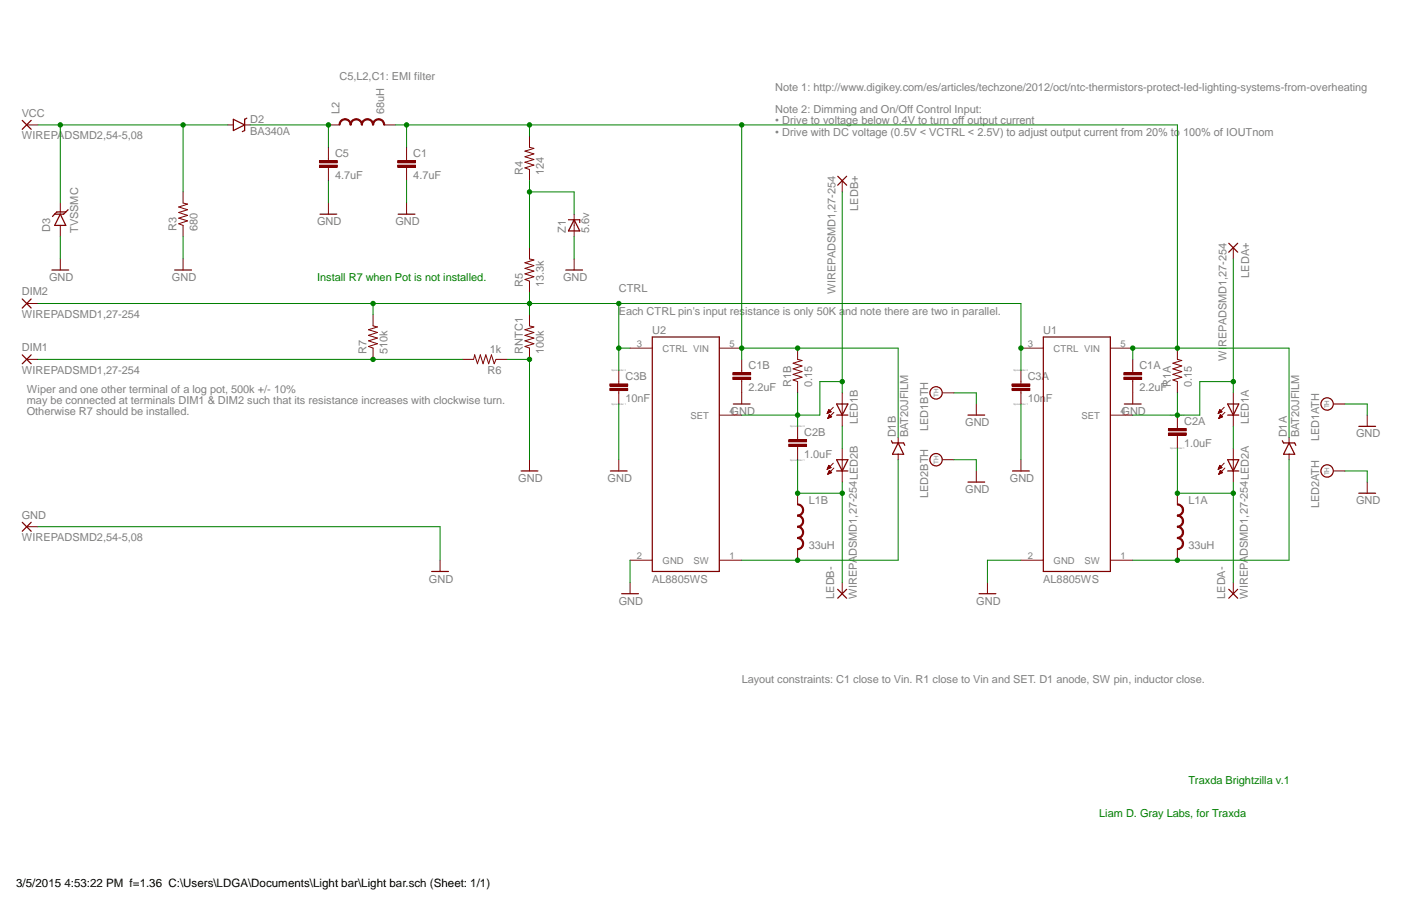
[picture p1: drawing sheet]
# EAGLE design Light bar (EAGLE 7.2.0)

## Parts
C1  4.7uF  CAP1210  [1210]
C1A  2.2uF  2.2UF-25V-+80/-20(0805)  [0805]
C1B  2.2uF  2.2UF-25V-+80/-20(0805)  [0805]
C2A  1.0uF  1.0UF-25V-+80/-20(0805)  [0805]
C2B  1.0uF  1.0UF-25V-+80/-20(0805)  [0805]
C3A  10nF  10NF/10000PF-50V-10%(0603)  [0603-CAP]
C3B  10nF  CAP0603-CAP  [0603-CAP]
C5  4.7uF  CAP1210  [1210]
D1A  BAT20JFILM  [SOD-323]
D1B  BAT20JFILM  [SOD-323]
D2  BA340A  B340A  [SMA-DIODE]
D3  TVSSMC  [SMC]
DIM1  WIREPADSMD1,27-254  [SMD1,27-2,54]
DIM2  WIREPADSMD1,27-254  [SMD1,27-2,54]
GND  WIREPADSMD2,54-5,08  [SMD2,54-5,08]
L1A  33uH  INDUCTORNR6045T330MYUDEN_NR6045  [NR6045]
L1B  33uH  INDUCTORNR6045T330MYUDEN_NR6045  [NR6045]
L2  68uH  INDUCTORBOURNS_SRR1260  [SRR1260]
LED1A  LUXEON_REBEL  [LUXEON_REBEL_32MIL12MIL]
LED1B  LUXEON_REBEL  [LUXEON_REBEL_32MIL12MIL]
LED2A  LUXEON_REBEL  [LUXEON_REBEL_32MIL12MIL]
LED2B  LUXEON_REBEL  [LUXEON_REBEL_32MIL12MIL]
LEDA+  WIREPADSMD1,27-254  [SMD1,27-2,54]
LEDA-  WIREPADSMD1,27-254  [SMD1,27-2,54]
LEDB+  WIREPADSMD1,27-254  [SMD1,27-2,54]
LEDB-  WIREPADSMD1,27-254  [SMD1,27-2,54]
R1A  0.15  0.3OHM-1/8W-1%(0805)  [0805]
R1B  0.15  0.3OHM-1/8W-1%(0805)  [0805]
R3  680  RESISTOR2512  [R2512]
R4  124  R-US_R1210  [R1210]
R5  13.3k  R-US_R0805  [R0805]
R6  1k  RESISTOR0603-RES  [0603-RES]
R7  510k  RESISTOR0805-RES  [0805]
RNTC1  100k  RESISTOR0603-RES  [0603-RES]
U1  AL8805WS  AL8805  [SOT23-5]
U2  AL8805WS  AL8805  [SOT23-5]
VCC  WIREPADSMD2,54-5,08  [SMD2,54-5,08]
Z1  5.6v  ZENER-DIODESOD80C  [SOD80C]

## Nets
CTRL: C3A.1 C3B.1 DIM2.1(P) R5.1 R7.2 RNTC1.2 U1.3(CTRL) U2.3(CTRL)
GND: C1.2 C1A.2 C1B.2 C3A.2 C3B.2 C5.2 D3.A GND.1(P) LED1A.TH LED1A.TH@1(TH) LED1A.TH@2(TH) LED1A.TH@3(TH) LED1A.TH@4(TH) LED1B.TH LED1B.TH@1(TH) LED1B.TH@2(TH) LED1B.TH@3(TH) LED1B.TH@4(TH) LED2A.TH LED2A.TH@1(TH) LED2A.TH@2(TH) LED2A.TH@3(TH) LED2A.TH@4(TH) LED2B.TH LED2B.TH@1(TH) LED2B.TH@2(TH) LED2B.TH@3(TH) LED2B.TH@4(TH) R3.1 R6.1 RNTC1.1 U1.2(GND) U2.2(GND) Z1.A
N$1: DIM1.1(P) R6.2 R7.1
N$2: R4.1 R5.2 Z1.C
N$3: LED1B.C LED1B.C@1(C) LED2B.A LED2B.A@1(A)
N$4: LED1A.C LED1A.C@1(C) LED2A.A LED2A.A@1(A)
N$5: C5.1 D2.C L2.1
N$6: C2A.2 L1A.1 LED2A.C LED2A.C@1(C) LEDA-.1(P)
N$8: C2B.2 L1B.1 LED2B.C LED2B.C@1(C) LEDB-.1(P)
SET1: C2A.1 LED1A.A LED1A.A@1(A) LEDA+.1(P) R1A.1 U1.4(SET)
SET2: C2B.1 LED1B.A LED1B.A@1(A) LEDB+.1(P) R1B.1 U2.4(SET)
SW1: D1A.A L1A.2 U1.1(SW)
SW2: D1B.A L1B.2 U2.1(SW)
VCC: D2.A D3.C R3.2 VCC.1(P)
VIN: C1.1 C1A.1 C1B.1 D1A.C D1B.C L2.2 R1A.2 R1B.2 R4.2 U1.5(VIN) U2.5(VIN)

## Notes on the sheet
- C5,L2,C1: EMI filter
- Note 1: http://www.digikey.com/es/articles/techzone/2012/oct/ntc-thermistors-protect-led-lighting-systems-from-overheating
- Note 2: Dimming and On/Off Control Input:
  • Drive to voltage below 0.4V to turn off output current
  • Drive with DC voltage (0.5V < VCTRL < 2.5V) to adjust output current from 20% to 100% of IOUTnom
- Install R7 when Pot is not installed.
- Each CTRL pin's input resistance is only 50K and note there are two in parallel.
- Wiper and one other terminal of a log pot, 500k +/- 10%
- may be connected at terminals DIM1 & DIM2 such that its resistance increases with clockwise turn.
- Otherwise R7 should be installed.
- Layout constraints: C1 close to Vin. R1 close to Vin and SET. D1 anode, SW pin, inductor close.
- Traxda Brightzilla v.1
- Liam D. Gray Labs, for Traxda

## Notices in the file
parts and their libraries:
SparkFun-PowerIC: Licensing: Creative Commons ShareAlike 4.0 International - https://creativecommons.org/licenses/by-sa/4.0
